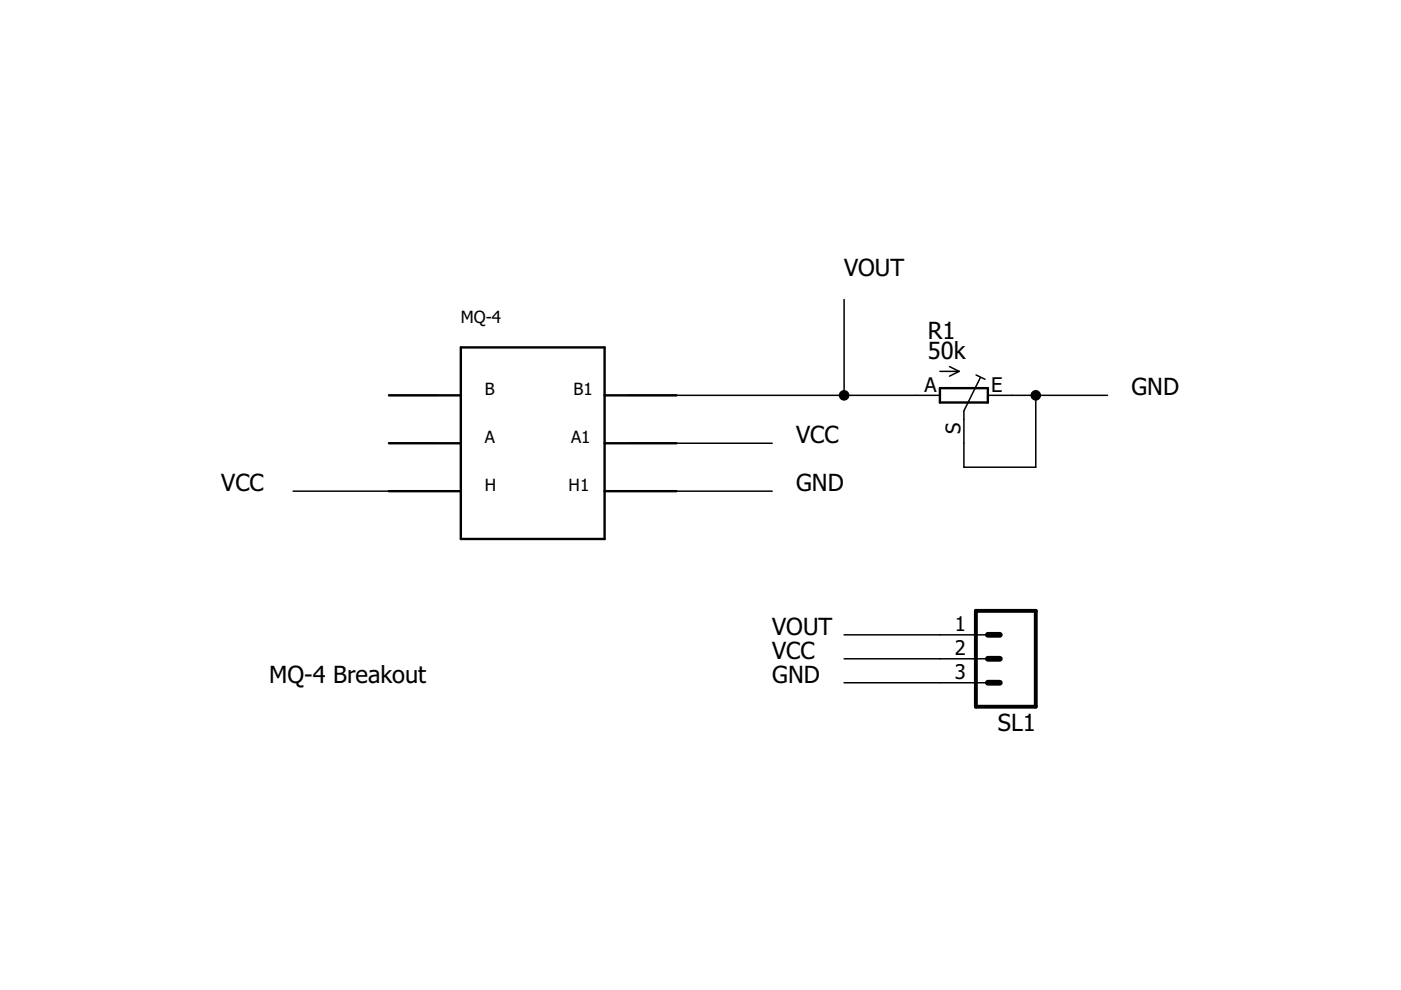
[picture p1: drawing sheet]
<?xml version="1.0" encoding="utf-8"?>
<!DOCTYPE eagle SYSTEM "eagle.dtd">
<eagle version="7.6.0">
<drawing>
<settings>
<setting alwaysvectorfont="no"/>
<setting verticaltext="up"/>
</settings>
<grid distance="0.1" unitdist="inch" unit="inch" style="lines" multiple="1" display="no" altdistance="0.01" altunitdist="inch" altunit="inch"/>
<schematic xreflabel="%F%N/%S.%C%R" xrefpart="/%S.%C%R">
<libraries>
<library name="mq-x">
<symbols>
<symbol name="MQ-4">
<wire x1="7.62" y1="0" x2="15.24" y2="0" width="0.254" layer="94"/>
<wire x1="7.62" y1="5.08" x2="15.24" y2="5.08" width="0.254" layer="94"/>
<wire x1="7.62" y1="-5.08" x2="15.24" y2="-5.08" width="0.254" layer="94"/>
<wire x1="-7.62" y1="5.08" x2="-15.24" y2="5.08" width="0.254" layer="94"/>
<wire x1="-7.62" y1="0" x2="-15.24" y2="0" width="0.254" layer="94"/>
<wire x1="-7.62" y1="-5.08" x2="-15.24" y2="-5.08" width="0.254" layer="94"/>
<wire x1="-7.62" y1="-10.16" x2="-7.62" y2="10.16" width="0.254" layer="94"/>
<wire x1="-7.62" y1="10.16" x2="7.62" y2="10.16" width="0.254" layer="94"/>
<wire x1="7.62" y1="10.16" x2="7.62" y2="-10.16" width="0.254" layer="94"/>
<wire x1="7.62" y1="-10.16" x2="-7.62" y2="-10.16" width="0.254" layer="94"/>
<pin name="B" x="-15.24" y="5.08" visible="off" length="middle"/>
<pin name="A" x="-15.24" y="0" visible="off" length="middle"/>
<pin name="H" x="-15.24" y="-5.08" visible="off" length="middle"/>
<pin name="B1" x="15.24" y="5.08" visible="off" length="middle" rot="R180"/>
<pin name="A1" x="15.24" y="0" visible="off" length="middle" rot="R180"/>
<pin name="H1" x="15.24" y="-5.08" visible="off" length="middle" rot="R180"/>
<text x="-5.08" y="-5.08" size="1.27" layer="95">H</text>
<text x="-5.08" y="0" size="1.27" layer="95">A</text>
<text x="-5.08" y="5.08" size="1.27" layer="95">B</text>
<text x="3.81" y="-5.08" size="1.27" layer="95">H1</text>
<text x="4.064" y="0" size="1.27" layer="95">A1</text>
<text x="4.318" y="5.08" size="1.27" layer="95">B1</text>
<text x="-7.62" y="12.7" size="1.27" layer="95">MQ-4</text>
</symbol>
</symbols>
<devicesets>
<deviceset name="MQ-4">
<gates>
<gate name="G$1" symbol="MQ-4" x="0" y="0"/>
</gates>
<devices>
<device name="" package="MQ-4">
<connects>
<connect gate="G$1" pin="A" pad="A"/>
<connect gate="G$1" pin="A1" pad="A1"/>
<connect gate="G$1" pin="B" pad="B"/>
<connect gate="G$1" pin="B1" pad="B1"/>
<connect gate="G$1" pin="H" pad="H"/>
<connect gate="G$1" pin="H1" pad="H1"/>
</connects>
<technologies>
<technology name=""/>
</technologies>
</device>
</devices>
</deviceset>
</devicesets>
</library>
<library name="pot">
<symbols>
<symbol name="TPOT">
<wire x1="-0.762" y1="2.54" x2="-0.762" y2="-2.54" width="0.254" layer="94"/>
<wire x1="0.762" y1="-2.54" x2="0.762" y2="2.54" width="0.254" layer="94"/>
<wire x1="2.54" y1="0" x2="1.651" y2="0" width="0.1524" layer="94"/>
<wire x1="1.651" y1="0" x2="-1.8796" y2="1.7526" width="0.1524" layer="94"/>
<wire x1="0.762" y1="2.54" x2="-0.762" y2="2.54" width="0.254" layer="94"/>
<wire x1="-0.762" y1="-2.54" x2="0.762" y2="-2.54" width="0.254" layer="94"/>
<wire x1="-2.54" y1="-2.54" x2="-2.54" y2="-0.508" width="0.1524" layer="94"/>
<wire x1="-2.54" y1="-0.508" x2="-3.048" y2="-1.524" width="0.1524" layer="94"/>
<wire x1="-2.54" y1="-0.508" x2="-2.032" y2="-1.524" width="0.1524" layer="94"/>
<wire x1="-2.1597" y1="1.2939" x2="-1.7018" y2="2.2352" width="0.1524" layer="94"/>
<text x="-5.969" y="-3.81" size="1.778" layer="95" rot="R90">&gt;NAME</text>
<text x="-3.81" y="-3.81" size="1.778" layer="96" rot="R90">&gt;VALUE</text>
<pin name="A" x="0" y="-5.08" visible="pad" length="short" direction="pas" rot="R90"/>
<pin name="E" x="0" y="5.08" visible="pad" length="short" direction="pas" rot="R270"/>
<pin name="S" x="5.08" y="0" visible="pad" length="short" direction="pas" rot="R180"/>
</symbol>
</symbols>
<devicesets>
<deviceset name="TRIM_EU-" prefix="R" uservalue="yes">
<gates>
<gate name="1" symbol="TPOT" x="0" y="0"/>
</gates>
<devices>
<device name="B25P" package="B25P">
<connects>
<connect gate="1" pin="A" pad="A"/>
<connect gate="1" pin="E" pad="E"/>
<connect gate="1" pin="S" pad="S"/>
</connects>
<technologies>
<technology name=""/>
</technologies>
</device>
<device name="B25U" package="B25U">
<connects>
<connect gate="1" pin="A" pad="A"/>
<connect gate="1" pin="E" pad="E"/>
<connect gate="1" pin="S" pad="S"/>
</connects>
<technologies>
<technology name=""/>
</technologies>
</device>
<device name="B25V" package="B25V">
<connects>
<connect gate="1" pin="A" pad="A"/>
<connect gate="1" pin="E" pad="E"/>
<connect gate="1" pin="S" pad="S"/>
</connects>
<technologies>
<technology name=""/>
</technologies>
</device>
<device name="B25X" package="B25X">
<connects>
<connect gate="1" pin="A" pad="A"/>
<connect gate="1" pin="E" pad="E"/>
<connect gate="1" pin="S" pad="S"/>
</connects>
<technologies>
<technology name=""/>
</technologies>
</device>
<device name="B64W" package="B64W">
<connects>
<connect gate="1" pin="A" pad="A"/>
<connect gate="1" pin="E" pad="E"/>
<connect gate="1" pin="S" pad="S"/>
</connects>
<technologies>
<technology name=""/>
</technologies>
</device>
<device name="B64Y" package="B64Y">
<connects>
<connect gate="1" pin="A" pad="A"/>
<connect gate="1" pin="E" pad="E"/>
<connect gate="1" pin="S" pad="S"/>
</connects>
<technologies>
<technology name=""/>
</technologies>
</device>
<device name="B90P" package="SP19L">
<connects>
<connect gate="1" pin="A" pad="A"/>
<connect gate="1" pin="E" pad="E"/>
<connect gate="1" pin="S" pad="S"/>
</connects>
<technologies>
<technology name=""/>
</technologies>
</device>
<device name="CA6H" package="CA6H">
<connects>
<connect gate="1" pin="A" pad="A"/>
<connect gate="1" pin="E" pad="E"/>
<connect gate="1" pin="S" pad="S"/>
</connects>
<technologies>
<technology name=""/>
</technologies>
</device>
<device name="CA6V" package="CA6V">
<connects>
<connect gate="1" pin="A" pad="A"/>
<connect gate="1" pin="E" pad="E"/>
<connect gate="1" pin="S" pad="S"/>
</connects>
<technologies>
<technology name=""/>
</technologies>
</device>
<device name="CA9H" package="CA9H">
<connects>
<connect gate="1" pin="A" pad="A"/>
<connect gate="1" pin="E" pad="E"/>
<connect gate="1" pin="S" pad="S"/>
</connects>
<technologies>
<technology name=""/>
</technologies>
</device>
<device name="CA9V" package="CA9V">
<connects>
<connect gate="1" pin="A" pad="A"/>
<connect gate="1" pin="E" pad="E"/>
<connect gate="1" pin="S" pad="S"/>
</connects>
<technologies>
<technology name=""/>
</technologies>
</device>
<device name="CA14V" package="CA14V">
<connects>
<connect gate="1" pin="A" pad="A"/>
<connect gate="1" pin="E" pad="E"/>
<connect gate="1" pin="S" pad="S"/>
</connects>
<technologies>
<technology name=""/>
</technologies>
</device>
<device name="CA14H" package="CA14H">
<connects>
<connect gate="1" pin="A" pad="A"/>
<connect gate="1" pin="E" pad="E"/>
<connect gate="1" pin="S" pad="S"/>
</connects>
<technologies>
<technology name=""/>
</technologies>
</device>
<device name="CT6" package="CT6">
<connects>
<connect gate="1" pin="A" pad="A"/>
<connect gate="1" pin="E" pad="E"/>
<connect gate="1" pin="S" pad="S"/>
</connects>
<technologies>
<technology name=""/>
</technologies>
</device>
<device name="ECP10P" package="ECP10P">
<connects>
<connect gate="1" pin="A" pad="A"/>
<connect gate="1" pin="E" pad="E"/>
<connect gate="1" pin="S" pad="S"/>
</connects>
<technologies>
<technology name=""/>
</technologies>
</device>
<device name="ECP10S" package="ECP10S">
<connects>
<connect gate="1" pin="A" pad="A"/>
<connect gate="1" pin="E" pad="E"/>
<connect gate="1" pin="S" pad="S"/>
</connects>
<technologies>
<technology name=""/>
</technologies>
</device>
<device name="LI10" package="LI10">
<connects>
<connect gate="1" pin="A" pad="A"/>
<connect gate="1" pin="E" pad="E"/>
<connect gate="1" pin="S" pad="S"/>
</connects>
<technologies>
<technology name=""/>
</technologies>
</device>
<device name="LI15" package="LI15">
<connects>
<connect gate="1" pin="A" pad="A"/>
<connect gate="1" pin="E" pad="E"/>
<connect gate="1" pin="S" pad="S"/>
</connects>
<technologies>
<technology name=""/>
</technologies>
</device>
<device name="RJ6" package="RJ6">
<connects>
<connect gate="1" pin="A" pad="A"/>
<connect gate="1" pin="E" pad="E"/>
<connect gate="1" pin="S" pad="S"/>
</connects>
<technologies>
<technology name=""/>
</technologies>
</device>
<device name="RJ6S" package="RJ6S">
<connects>
<connect gate="1" pin="A" pad="A"/>
<connect gate="1" pin="E" pad="E"/>
<connect gate="1" pin="S" pad="S"/>
</connects>
<technologies>
<technology name=""/>
</technologies>
</device>
<device name="RJ9W" package="RJ9W">
<connects>
<connect gate="1" pin="A" pad="A"/>
<connect gate="1" pin="E" pad="E"/>
<connect gate="1" pin="S" pad="S"/>
</connects>
<technologies>
<technology name=""/>
</technologies>
</device>
<device name="RS3" package="RS3">
<connects>
<connect gate="1" pin="A" pad="A"/>
<connect gate="1" pin="E" pad="E"/>
<connect gate="1" pin="S" pad="S"/>
</connects>
<technologies>
<technology name=""/>
</technologies>
</device>
<device name="S43P" package="SP19L">
<connects>
<connect gate="1" pin="A" pad="A"/>
<connect gate="1" pin="E" pad="E"/>
<connect gate="1" pin="S" pad="S"/>
</connects>
<technologies>
<technology name=""/>
</technologies>
</device>
<device name="S63P" package="S63P">
<connects>
<connect gate="1" pin="A" pad="A"/>
<connect gate="1" pin="E" pad="E"/>
<connect gate="1" pin="S" pad="S"/>
</connects>
<technologies>
<technology name=""/>
</technologies>
</device>
<device name="S63S" package="S63S">
<connects>
<connect gate="1" pin="A" pad="A"/>
<connect gate="1" pin="E" pad="E"/>
<connect gate="1" pin="S" pad="S"/>
</connects>
<technologies>
<technology name=""/>
</technologies>
</device>
<device name="S63X" package="S63X">
<connects>
<connect gate="1" pin="A" pad="A"/>
<connect gate="1" pin="E" pad="E"/>
<connect gate="1" pin="S" pad="S"/>
</connects>
<technologies>
<technology name=""/>
</technologies>
</device>
<device name="S64W" package="S64W">
<connects>
<connect gate="1" pin="A" pad="A"/>
<connect gate="1" pin="E" pad="E"/>
<connect gate="1" pin="S" pad="S"/>
</connects>
<technologies>
<technology name=""/>
</technologies>
</device>
<device name="S64Y" package="S64Y">
<connects>
<connect gate="1" pin="A" pad="A"/>
<connect gate="1" pin="E" pad="E"/>
<connect gate="1" pin="S" pad="S"/>
</connects>
<technologies>
<technology name=""/>
</technologies>
</device>
<device name="S75H" package="S75H">
<connects>
<connect gate="1" pin="A" pad="A"/>
<connect gate="1" pin="E" pad="E"/>
<connect gate="1" pin="S" pad="S"/>
</connects>
<technologies>
<technology name=""/>
</technologies>
</device>
<device name="S75P" package="S75P">
<connects>
<connect gate="1" pin="A" pad="A"/>
<connect gate="1" pin="E" pad="E"/>
<connect gate="1" pin="S" pad="S"/>
</connects>
<technologies>
<technology name=""/>
</technologies>
</device>
<device name="SP19L" package="SP19L">
<connects>
<connect gate="1" pin="A" pad="A"/>
<connect gate="1" pin="E" pad="E"/>
<connect gate="1" pin="S" pad="S"/>
</connects>
<technologies>
<technology name=""/>
</technologies>
</device>
<device name="ST10" package="ST10">
<connects>
<connect gate="1" pin="A" pad="A"/>
<connect gate="1" pin="E" pad="E"/>
<connect gate="1" pin="S" pad="S"/>
</connects>
<technologies>
<technology name=""/>
</technologies>
</device>
<device name="ST15" package="ST15">
<connects>
<connect gate="1" pin="A" pad="A"/>
<connect gate="1" pin="E" pad="E"/>
<connect gate="1" pin="S" pad="S"/>
</connects>
<technologies>
<technology name=""/>
</technologies>
</device>
<device name="T189" package="SP19LKN">
<connects>
<connect gate="1" pin="A" pad="A"/>
<connect gate="1" pin="E" pad="E"/>
<connect gate="1" pin="S" pad="S"/>
</connects>
<technologies>
<technology name=""/>
</technologies>
</device>
<device name="PT10" package="PT-10">
<connects>
<connect gate="1" pin="A" pad="A"/>
<connect gate="1" pin="E" pad="E"/>
<connect gate="1" pin="S" pad="S"/>
</connects>
<technologies>
<technology name=""/>
</technologies>
</device>
<device name="PT10S" package="PT-10S">
<connects>
<connect gate="1" pin="A" pad="A"/>
<connect gate="1" pin="E" pad="E"/>
<connect gate="1" pin="S" pad="S"/>
</connects>
<technologies>
<technology name=""/>
</technologies>
</device>
<device name="PTSPIN" package="PT-SPIN">
<connects>
<connect gate="1" pin="A" pad="A"/>
<connect gate="1" pin="E" pad="E"/>
<connect gate="1" pin="S" pad="S"/>
</connects>
<technologies>
<technology name=""/>
</technologies>
</device>
<device name="CIP20C-4MM" package="CIP20C-4MM">
<connects>
<connect gate="1" pin="A" pad="A"/>
<connect gate="1" pin="E" pad="E"/>
<connect gate="1" pin="S" pad="S"/>
</connects>
<technologies>
<technology name=""/>
</technologies>
</device>
<device name="CIP20C-6MM" package="CIP20C-6MM">
<connects>
<connect gate="1" pin="A" pad="A"/>
<connect gate="1" pin="E" pad="E"/>
<connect gate="1" pin="S" pad="S"/>
</connects>
<technologies>
<technology name=""/>
</technologies>
</device>
<device name="SM-42/43A" package="SM-42/43A">
<connects>
<connect gate="1" pin="A" pad="1"/>
<connect gate="1" pin="E" pad="3"/>
<connect gate="1" pin="S" pad="2"/>
</connects>
<technologies>
<technology name=""/>
</technologies>
</device>
<device name="SM-42/43B" package="SM-42/43B">
<connects>
<connect gate="1" pin="A" pad="1"/>
<connect gate="1" pin="E" pad="3"/>
<connect gate="1" pin="S" pad="2"/>
</connects>
<technologies>
<technology name=""/>
</technologies>
</device>
<device name="SM-42/43W" package="SM-42/43W">
<connects>
<connect gate="1" pin="A" pad="1"/>
<connect gate="1" pin="E" pad="3"/>
<connect gate="1" pin="S" pad="2"/>
</connects>
<technologies>
<technology name=""/>
</technologies>
</device>
<device name="SM-42/43X" package="SM-42/43X">
<connects>
<connect gate="1" pin="A" pad="1"/>
<connect gate="1" pin="E" pad="3"/>
<connect gate="1" pin="S" pad="2"/>
</connects>
<technologies>
<technology name=""/>
</technologies>
</device>
<device name="3223G" package="3223G">
<connects>
<connect gate="1" pin="A" pad="1"/>
<connect gate="1" pin="E" pad="3"/>
<connect gate="1" pin="S" pad="2"/>
</connects>
<technologies>
<technology name=""/>
</technologies>
</device>
<device name="3223J" package="3223J">
<connects>
<connect gate="1" pin="A" pad="1"/>
<connect gate="1" pin="E" pad="3"/>
<connect gate="1" pin="S" pad="2"/>
</connects>
<technologies>
<technology name=""/>
</technologies>
</device>
<device name="3223W" package="3223W">
<connects>
<connect gate="1" pin="A" pad="1"/>
<connect gate="1" pin="E" pad="3"/>
<connect gate="1" pin="S" pad="2"/>
</connects>
<technologies>
<technology name=""/>
</technologies>
</device>
</devices>
</deviceset>
</devicesets>
</library>
<library name="con-amp-quick">
<symbols>
<symbol name="M03">
<wire x1="3.81" y1="-5.08" x2="-2.54" y2="-5.08" width="0.4064" layer="94"/>
<wire x1="1.27" y1="2.54" x2="2.54" y2="2.54" width="0.6096" layer="94"/>
<wire x1="1.27" y1="0" x2="2.54" y2="0" width="0.6096" layer="94"/>
<wire x1="1.27" y1="-2.54" x2="2.54" y2="-2.54" width="0.6096" layer="94"/>
<wire x1="-2.54" y1="5.08" x2="-2.54" y2="-5.08" width="0.4064" layer="94"/>
<wire x1="3.81" y1="-5.08" x2="3.81" y2="5.08" width="0.4064" layer="94"/>
<wire x1="-2.54" y1="5.08" x2="3.81" y2="5.08" width="0.4064" layer="94"/>
<text x="-2.54" y="-7.62" size="1.778" layer="96">&gt;VALUE</text>
<text x="-2.54" y="5.842" size="1.778" layer="95">&gt;NAME</text>
<pin name="1" x="7.62" y="-2.54" visible="pad" length="middle" direction="pas" swaplevel="1" rot="R180"/>
<pin name="2" x="7.62" y="0" visible="pad" length="middle" direction="pas" swaplevel="1" rot="R180"/>
<pin name="3" x="7.62" y="2.54" visible="pad" length="middle" direction="pas" swaplevel="1" rot="R180"/>
</symbol>
</symbols>
<devicesets>
<deviceset name="M03" prefix="SL" uservalue="yes">
<gates>
<gate name="G$1" symbol="M03" x="-2.54" y="0"/>
</gates>
<devices>
<device name="" package="03P">
<connects>
<connect gate="G$1" pin="1" pad="1"/>
<connect gate="G$1" pin="2" pad="2"/>
<connect gate="G$1" pin="3" pad="3"/>
</connects>
<technologies>
<technology name="">
<attribute name="MF" value="" constant="no"/>
<attribute name="MPN" value="" constant="no"/>
<attribute name="OC_FARNELL" value="unknown" constant="no"/>
<attribute name="OC_NEWARK" value="unknown" constant="no"/>
</technology>
</technologies>
</device>
</devices>
</deviceset>
</devicesets>
</library>
</libraries>
<attributes>
</attributes>
<variantdefs>
</variantdefs>
<classes>
<class number="0" name="default" width="1.27" drill="0.6096">
<clearance class="0" value="0.508"/>
</class>
<class number="1" name="gnd" width="0.9144" drill="0.254">
</class>
</classes>
<parts>
<part name="U$1" library="mq-x" deviceset="MQ-4" device=""/>
<part name="R1" library="pot" deviceset="TRIM_EU-" device="B64Y" value="50k"/>
<part name="SL1" library="con-amp-quick" deviceset="M03" device=""/>
</parts>
<sheets>
<sheet>
<plain>
<text x="25.4" y="20.32" size="1.778" layer="97">MQ-4 Breakout</text>
</plain>
<instances>
<instance part="U$1" gate="G$1" x="53.34" y="45.72"/>
<instance part="R1" gate="1" x="99.06" y="50.8" rot="R270"/>
<instance part="SL1" gate="G$1" x="104.14" y="22.86" rot="R180"/>
</instances>
<busses>
</busses>
<nets>
<net name="VCC" class="0">
<segment>
<pinref part="U$1" gate="G$1" pin="H"/>
<wire x1="38.1" y1="40.64" x2="27.94" y2="40.64" width="0.1524" layer="91"/>
<label x="20.32" y="40.64" size="1.778" layer="95"/>
</segment>
<segment>
<pinref part="U$1" gate="G$1" pin="A1"/>
<wire x1="68.58" y1="45.72" x2="78.74" y2="45.72" width="0.1524" layer="91"/>
<label x="81.28" y="45.72" size="1.778" layer="95"/>
</segment>
<segment>
<pinref part="SL1" gate="G$1" pin="2"/>
<wire x1="96.52" y1="22.86" x2="86.36" y2="22.86" width="0.1524" layer="91"/>
<label x="78.74" y="22.86" size="1.778" layer="95"/>
</segment>
</net>
<net name="GND" class="1">
<segment>
<pinref part="R1" gate="1" pin="E"/>
<wire x1="104.14" y1="50.8" x2="106.68" y2="50.8" width="0.1524" layer="91"/>
<label x="116.84" y="50.8" size="1.778" layer="95"/>
<pinref part="R1" gate="1" pin="S"/>
<wire x1="106.68" y1="50.8" x2="114.3" y2="50.8" width="0.1524" layer="91"/>
<wire x1="99.06" y1="45.72" x2="99.06" y2="43.18" width="0.1524" layer="91"/>
<wire x1="99.06" y1="43.18" x2="106.68" y2="43.18" width="0.1524" layer="91"/>
<wire x1="106.68" y1="43.18" x2="106.68" y2="50.8" width="0.1524" layer="91"/>
<junction x="106.68" y="50.8"/>
</segment>
<segment>
<pinref part="U$1" gate="G$1" pin="H1"/>
<wire x1="68.58" y1="40.64" x2="78.74" y2="40.64" width="0.1524" layer="91"/>
<label x="81.28" y="40.64" size="1.778" layer="95"/>
</segment>
<segment>
<pinref part="SL1" gate="G$1" pin="3"/>
<wire x1="96.52" y1="20.32" x2="86.36" y2="20.32" width="0.1524" layer="91"/>
<label x="78.74" y="20.32" size="1.778" layer="95"/>
</segment>
</net>
<net name="VOUT" class="0">
<segment>
<pinref part="SL1" gate="G$1" pin="1"/>
<wire x1="96.52" y1="25.4" x2="86.36" y2="25.4" width="0.1524" layer="91"/>
<label x="78.74" y="25.4" size="1.778" layer="95"/>
</segment>
<segment>
<pinref part="U$1" gate="G$1" pin="B1"/>
<pinref part="R1" gate="1" pin="A"/>
<wire x1="93.98" y1="50.8" x2="86.36" y2="50.8" width="0.1524" layer="91"/>
<wire x1="86.36" y1="50.8" x2="68.58" y2="50.8" width="0.1524" layer="91"/>
<wire x1="86.36" y1="50.8" x2="86.36" y2="60.96" width="0.1524" layer="91"/>
<junction x="86.36" y="50.8"/>
<label x="86.36" y="63.5" size="1.778" layer="95"/>
</segment>
</net>
</nets>
</sheet>
</sheets>
</schematic>
</drawing>
</eagle>
